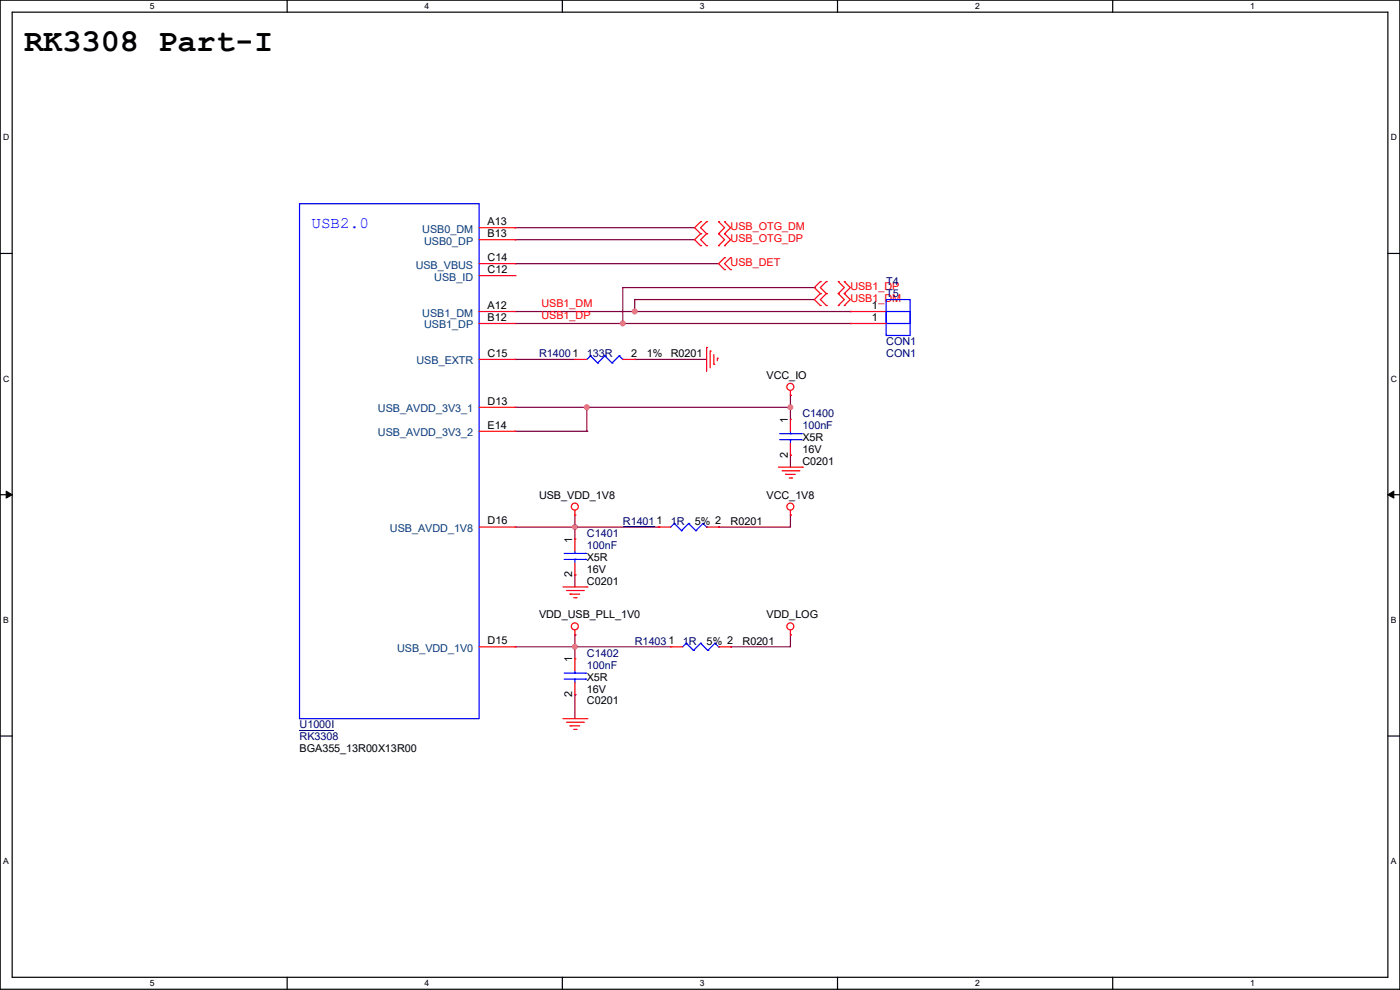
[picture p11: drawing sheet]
<svg xmlns="http://www.w3.org/2000/svg" width="297mm" height="210mm" viewBox="0 0 297 210" stroke-linecap="round" stroke-linejoin="round" font-family="sans-serif">
<path d="M0 0h297v209.8h-297zM2.6 2.6h291.8v204.7h-291.8z" fill="none" stroke="#000" stroke-width=".25"/>
<g fill="#fff">
<path d="M31.7 .3h1v2h-1z"/>
<path d="M31.7 207.6h1v1.9h-1z"/>
</g>
<path d="M60.9 0v2.6M60.9 207.3v2.5" fill="none" stroke="#000" stroke-width=".25"/>
<g fill="#fff">
<path d="M90.1 .3h1v2h-1z"/>
<path d="M90.1 207.6h1v1.9h-1z"/>
</g>
<path d="M119.3 0v2.6M119.3 207.3v2.5" fill="none" stroke="#000" stroke-width=".25"/>
<g fill="#fff">
<path d="M148.5 .3h.9v2h-.9z"/>
<path d="M148.5 207.6h.9v1.9h-.9z"/>
</g>
<path d="M177.7 0v2.6M177.7 207.3v2.5" fill="none" stroke="#000" stroke-width=".25"/>
<g fill="#fff">
<path d="M206.8 .3h1v2h-1z"/>
<path d="M206.8 207.6h1v1.9h-1z"/>
</g>
<path d="M236.1 0v2.6M236.1 207.3v2.5" fill="none" stroke="#000" stroke-width=".25"/>
<g fill="#fff">
<path d="M265.2 .3h1v2h-1z"/>
<path d="M265.2 207.6h1v1.9h-1z"/>
<path d="M.7 28.2h1.2v1.9h-1.2z"/>
<path d="M295.1 28.2h1.2v1.9h-1.2z"/>
<path d="M.7 79.3h1.2v2h-1.2z"/>
<path d="M295.1 79.3h1.2v2h-1.2z"/>
</g>
<path d="M0 53.8h2.6M294.4 53.8h2.6" fill="none" stroke="#000" stroke-width=".25"/>
<g fill="#fff">
<path d="M.7 130.5h1.2v2h-1.2z"/>
<path d="M295.1 130.5h1.1v2h-1.1z"/>
</g>
<path d="M0 104.9h2.6M294.4 104.9h2.6" fill="none" stroke="#000" stroke-width=".25"/>
<path d="M1.3 104.2l1.3 .7-1.3 .8zM294.4 104.9l1.3-.7v1.5z" fill="#000" stroke="#000" stroke-width=".21"/>
<g fill="#fff">
<path d="M.7 181.7h1.2v2h-1.2z"/>
<path d="M295.1 181.7h1.1v2h-1.1z"/>
</g>
<path d="M0 156.1h2.6M294.4 156.1h2.6" fill="none" stroke="#000" stroke-width=".25"/>
<g fill="none" stroke="#800040" stroke-width=".25">
<path d="M109.3 48.3h.1M109.3 50.8h.1M109.3 55.9h.1M109.3 48.3h38.1M109.3 50.8h38.1M109.3 55.9h43.1M109.3 76.2h.1M109.3 76.2h12.7M109.3 66.1h71.1M109.3 68.6h71.1M132.1 68.6h.1M134.7 76.2h.1"/>
<path d="M134.7 66.1h.1M134.7 63.5h.1M134.7 76.2h15.2M134.7 63.5h38.1M134.7 63.5v2.6M172.8 61h.1M172.8 61h-40.7v7.6M180.4 66.1h.1M180.4 68.6h.1M109.3 86.4h58.4M109.3 91.5h15.2M124.5 86.4h.1"/>
<path d="M124.5 91.5h.1M124.5 86.4v5.1M167.7 96.6h.1M167.7 86.4h.1M167.7 83.9h.1M167.7 83.9v5M167.7 96.6v2.5M109.3 111.8h30.4M122 111.8h.1M122 109.3v5M139.7 111.8h.1M152.4 111.8h.1"/>
<path d="M167.7 109.3h.1M167.7 109.3v2.5h-15.3M109.3 137.2h.1M109.3 137.2h33M122 137.2h.1M122 134.7h.1M122 122h.1M122 122v2.5M122 134.7v5M155 137.2h.1M167.7 134.7h.1M167.7 134.7v2.5h-12.7"/>
<path d="M122 147.4h.1M122 147.4v5"/>
</g>
<g fill="#f0f" stroke="#f0f" stroke-width=".25">
<circle cx="121.9" cy="111.8" r=".49"/>
<circle cx="121.9" cy="137.2" r=".49"/>
<circle cx="124.5" cy="86.4" r=".49"/>
<circle cx="167.7" cy="86.4" r=".49"/>
<circle cx="134.6" cy="66.1" r=".49"/>
<circle cx="132.1" cy="68.6" r=".49"/>
</g>
<g fill="none" stroke="#f00" stroke-width=".25">
<path d="M101.6 48.3h7.7M101.6 50.8h7.7M101.6 55.9h7.7M101.6 58.5h7.7M109.3 48.3h.1M109.3 50.8h.1M109.3 55.9h.1M109.3 58.5h.1M148.6 49.6h.1M148.6 47h.1M148.6 52.1h.1M148.6 47l-1.2 1.3 1.2 1.3"/>
<path d="M148.6 49.6l-1.2 1.2 1.2 1.3M149.9 47h.1M149.9 49.6h.1M149.9 52.1h.1M149.9 47l-1.3 1.3 1.3 1.3M149.9 49.6l-1.3 1.2 1.3 1.3M152.4 47h.1M152.4 49.6h.1M152.4 52.1h.1M152.4 47l1.3 1.3-1.3 1.3M152.4 49.6l1.3 1.2-1.3 1.3M153.7 47h.1"/>
<path d="M153.7 49.6h.1M153.7 52.1h.1M153.7 57.2h.1M153.7 54.7h.1M153.7 47l1.3 1.3-1.3 1.3M153.7 54.7l-1.3 1.2 1.3 1.3M153.7 49.6l1.3 1.2-1.3 1.3M155 54.7h.1M155 57.2h.1M155 54.7l-1.3 1.2 1.3 1.3M174 59.7h.1M174 59.7l-1.2 1.3 1.2 1.3"/>
<path d="M175.3 59.7h.1M175.3 59.7l-1.3 1.3 1.3 1.3M177.8 59.7h.1M177.8 59.7l1.3 1.3-1.3 1.3M179.1 59.7h.1M179.1 59.7l1.3 1.3-1.3 1.3M101.6 66.1h7.7M101.6 76.2h7.7M101.6 68.6h7.7M109.3 66.1h.1M109.3 68.6h.1M109.3 76.2h.1"/>
<path d="M122 76.2h.1M122 76.2h2.5M132.1 76.2h2.6M134.7 76.2h.1M149.9 73.7h.1M149.9 73.7v5.1M150.7 74.5h.1M150.7 74.5v3.5M151.4 77.3h.1M151.4 75.2v2.1M152.2 76h.1M152.2 76v.5"/>
<path d="M174 62.3h.1M174 64.8h.1M174 62.3l-1.2 1.2 1.2 1.3M175.3 62.3h.1M175.3 64.8h.1M175.3 62.3l-1.3 1.2 1.3 1.3M177.8 62.3h.1M177.8 64.8h.1M177.8 62.3l1.3 1.2-1.3 1.3M179.1 62.3h.1M179.1 64.8h.1M179.1 62.3l1.3 1.2-1.3 1.3"/>
<path d="M180.4 66.1h.1M180.4 68.6h.1M180.4 66.1h7.6M180.4 68.6h7.6M101.6 86.4h7.7M101.6 91.5h7.7M109.3 86.4h.1M109.3 91.5h.1M165.1 99.1h5.1M165.9 99.9h3.6M167.7 83.9h.1M167.7 88.9h.1"/>
<path d="M167.7 96.6h.1M167.7 82.8v1.1M167.7 88.9v2.6M167.7 94v2.6M169.5 99.9h.1M170.2 99.1h.1M101.6 111.8h7.7M109.3 111.8h.1M122 109.3h.1M122 114.3h.1M122 108.2v1.1M122 114.3v2.6"/>
<path d="M122 119.4v2.6M139.7 111.8h.1M139.7 111.8h2.6M149.9 111.8h2.5M152.4 111.8h.1M166.7 100.6h.1M166.7 100.6h2M167.4 101.4h.5M167.7 109.3h.1M167.7 108.2v1.1M167.9 101.4h.1M101.6 137.2h7.7"/>
<path d="M109.3 137.2h.1M119.4 124.5h5.1M120.2 125.3h3.5M120.9 126h.1M120.9 126h2.1M121.7 126.8h.5M122 134.7h.1M122 139.7h.1M122 122h.1M122 133.6v1.1M122 139.7v2.6M122.2 126.8h.1"/>
<path d="M123.7 125.3h.1M124.5 124.5h.1M142.3 137.2h.1M142.3 137.2h2.5M152.4 137.2h2.6M155 137.2h.1M167.7 134.7h.1M167.7 133.6v1.1M119.4 152.4h5.1M120.2 153.2h3.5M120.9 154h.1M120.9 154h2.1"/>
<path d="M121.7 154.7h.5M122 147.4h.1M122 144.8v2.6M122.2 154.7h.1M123.7 153.2h.1M124.5 152.4h.1"/>
<circle cx="167.7" cy="82.1" r=".74"/>
<circle cx="121.9" cy="107.5" r=".74"/>
<circle cx="167.7" cy="107.5" r=".74"/>
<circle cx="121.9" cy="132.9" r=".74"/>
<circle cx="167.7" cy="132.9" r=".74"/>
</g>
<g fill="none" stroke="#00f" stroke-width=".25">
<path d="M63.5 43.2h38.1v109.2h-38.1zM125.3 75.5h.1M125.3 75.5l-.8 .7M125.3 75.5l1.5 1.5M126.8 77h.1M128.3 75.5h.1M128.3 75.5l-1.5 1.5M128.3 75.5l1.5 1.5M129.8 77h.1M131.4 75.5h.1M131.4 75.5l-1.6 1.5M131.4 75.5l.7 .7"/>
<path d="M132.1 76.2h.1M188 63.5h5.1v5.1h-5.1zM188 66.1h5.1v5.1h-5.1zM165.4 93.3h4.6M165.4 92h4.6M167.7 92h.1M167.7 93.3h.1M167.7 91.5v.5M167.7 93.3v.7M170 93.3h.1M170 92h.1M119.7 118.7h4.5"/>
<path d="M119.7 117.4h4.5M122 117.4h.1M122 118.7h.1M122 116.9v.5M122 118.7v.7M124.2 118.7h.1M124.2 117.4h.1M143 111h.1M143 111l-.7 .8M143 111l1.6 1.6M144.6 112.6h.1M146.1 111h.1"/>
<path d="M146.1 111l-1.5 1.6M146.1 111l1.5 1.6M147.6 112.6h.1M149.1 111h.1M149.1 111l-1.5 1.6M149.1 111l.8 .8M149.9 111.8h.1M145.6 136.4h.1M145.6 136.4l-.8 .8M145.6 136.4l1.5 1.6M147.1 138h.1M148.6 136.4h.1"/>
<path d="M148.6 136.4l-1.5 1.6M148.6 136.4l1.6 1.6M150.2 138h.1M151.7 136.4h.1M151.7 136.4l-1.5 1.6M151.7 136.4l.7 .8M152.4 137.2h.1M119.7 144.1h4.5M119.7 142.8h4.5M122 142.8h.1M122 144.1h.1M122 142.3v.5"/>
<path d="M122 144.1v.7M124.2 144.1h.1M124.2 142.8h.1"/>
</g>
<path d="M132.1 111.7h6.8M63.5 154.9h7.4" fill="none" stroke="#000080" stroke-width=".21"/>
<text font-size="6.8" x="5.1" y="10.8">RK3308 Part-I</text>
<text font-size="3.4" fill="#00f" x="66.1" y="48.4">USB2.0</text>
<g font-size="2.3">
<text x="103.4" y="47.8">A13</text>
<text x="103.4" y="50.3">B13</text>
<text x="103.4" y="55.4">C14</text>
<text x="103.4" y="57.9">C12</text>
<text x="103.4" y="65.5">A12</text>
<text x="185" y="65.5">1</text>
<text x="103.4" y="68.1">B12</text>
<text x="185" y="68.1">1</text>
<text x="103.4" y="75.7">C15</text>
<text x="133.9" y="75.7">2</text>
<text x="137.2" y="75.8">1%</text>
<text x="142.3" y="75.8">R0201</text>
<text x="162.6" y="80.3">VCC_IO</text>
<text x="103.4" y="85.9">D13</text>
<text x="167.1" y="89.7" transform="rotate(-90 167.1 89.7)">1</text>
<text x="103.4" y="90.9">E14</text>
<text x="170.2" y="93.6">X5R</text>
<text x="167.1" y="97.1" transform="rotate(-90 167.1 97.1)">2</text>
<text x="170.2" y="98.6">C0201</text>
<text x="170.2" y="96.1">16V</text>
<text x="114.4" y="105.7">USB_VDD_1V8</text>
<text x="162.6" y="105.7">VCC_1V8</text>
<text x="103.4" y="111.3">D16</text>
<text x="147.4" y="111.3">5% 2</text>
<text x="155" y="111.3">R0201</text>
<text x="121.4" y="115.1" transform="rotate(-90 121.4 115.1)">1</text>
<text x="124.5" y="119">X5R</text>
<text x="121.4" y="122.5" transform="rotate(-90 121.4 122.5)">2</text>
<text x="124.5" y="124">C0201</text>
<text x="124.5" y="121.5">16V</text>
<text x="114.4" y="131.1">VDD_USB_PLL_1V0</text>
<text x="162.6" y="131.1">VDD_LOG</text>
<text x="103.4" y="136.7">D15</text>
<text x="149.9" y="136.7">5% 2</text>
<text x="157.5" y="136.7">R0201</text>
<text x="121.4" y="140.5" transform="rotate(-90 121.4 140.5)">1</text>
<text x="121.4" y="147.9" transform="rotate(-90 121.4 147.9)">2</text>
<text x="124.5" y="149.4">C0201</text>
<text x="124.5" y="144.4">X5R</text>
<text x="124.5" y="146.9">16V</text>
<text x="63.5" y="159.6">BGA355_13R00X13R00</text>
</g>
<g font-size="2.3" fill="#004080">
<text x="89.6" y="49.4">USB0_DM</text>
<text x="90" y="51.9">USB0_DP</text>
<text x="88.2" y="57">USB_VBUS</text>
<text x="92.1" y="59.5">USB_ID</text>
<text x="89.6" y="67.1">USB1_DM</text>
<text x="90" y="69.7">USB1_DP</text>
<text x="88.4" y="77.3">USB_EXTR</text>
<text x="80.2" y="87.5">USB_AVDD_3V3_1</text>
<text x="80.2" y="92.5">USB_AVDD_3V3_2</text>
<text x="82.7" y="112.9">USB_AVDD_1V8</text>
<text x="84.2" y="138.3">USB_VDD_1V0</text>
</g>
<g font-size="2.3" fill="#f00">
<text x="155" y="48.9">USB_OTG_DM</text>
<text x="155" y="51.4">USB_OTG_DP</text>
<text x="155" y="56.5">USB_DET</text>
<text x="114.9" y="65.1">USB1_DM</text>
<text x="180.4" y="61.6">USB1_DP</text>
<text x="180.4" y="64.1">USB1_DM</text>
<text x="114.9" y="67.7">USB1_DP</text>
</g>
<g font-size="2.3" fill="#000080">
<text x="188" y="60.5">T4</text>
<text x="188" y="63.1">T5</text>
<text x="114.4" y="75.8">R14001</text>
<text x="124.5" y="75.8">133R</text>
<text x="188" y="73.2">CON1</text>
<text x="188" y="75.8">CON1</text>
<text x="170.2" y="88.5">C1400</text>
<text x="170.2" y="91">100nF</text>
<text x="124.5" y="113.9">C1401</text>
<text x="132.1" y="111.3">R14011</text>
<text x="142.3" y="111.3">1R</text>
<text x="124.5" y="116.4">100nF</text>
<text x="134.7" y="136.7">R14031</text>
<text x="144.8" y="136.7">1R</text>
<text x="124.5" y="139.3">C1402</text>
<text x="124.5" y="141.8">100nF</text>
<text x="63.5" y="154.5">U1000I</text>
<text x="63.5" y="157.1">RK3308</text>
</g>
<g font-size="1.8">
<text x="31.8" y="1.9">5</text>
<text x="90.1" y="1.9">4</text>
<text x="148.5" y="1.9">3</text>
<text x="206.8" y="1.9">2</text>
<text x="265.2" y="1.9">1</text>
<text x=".7" y="29.8">D</text>
<text x="295.1" y="29.8">D</text>
<text x=".7" y="80.9">C</text>
<text x="295.1" y="80.9">C</text>
<text x=".7" y="132.1">B</text>
<text x="295.1" y="132.1">B</text>
<text x=".7" y="183.3">A</text>
<text x="295.1" y="183.3">A</text>
<text x="31.8" y="209.2">5</text>
<text x="90.1" y="209.2">4</text>
<text x="148.5" y="209.2">3</text>
<text x="206.8" y="209.2">2</text>
<text x="265.2" y="209.2">1</text>
</g>
</svg>
